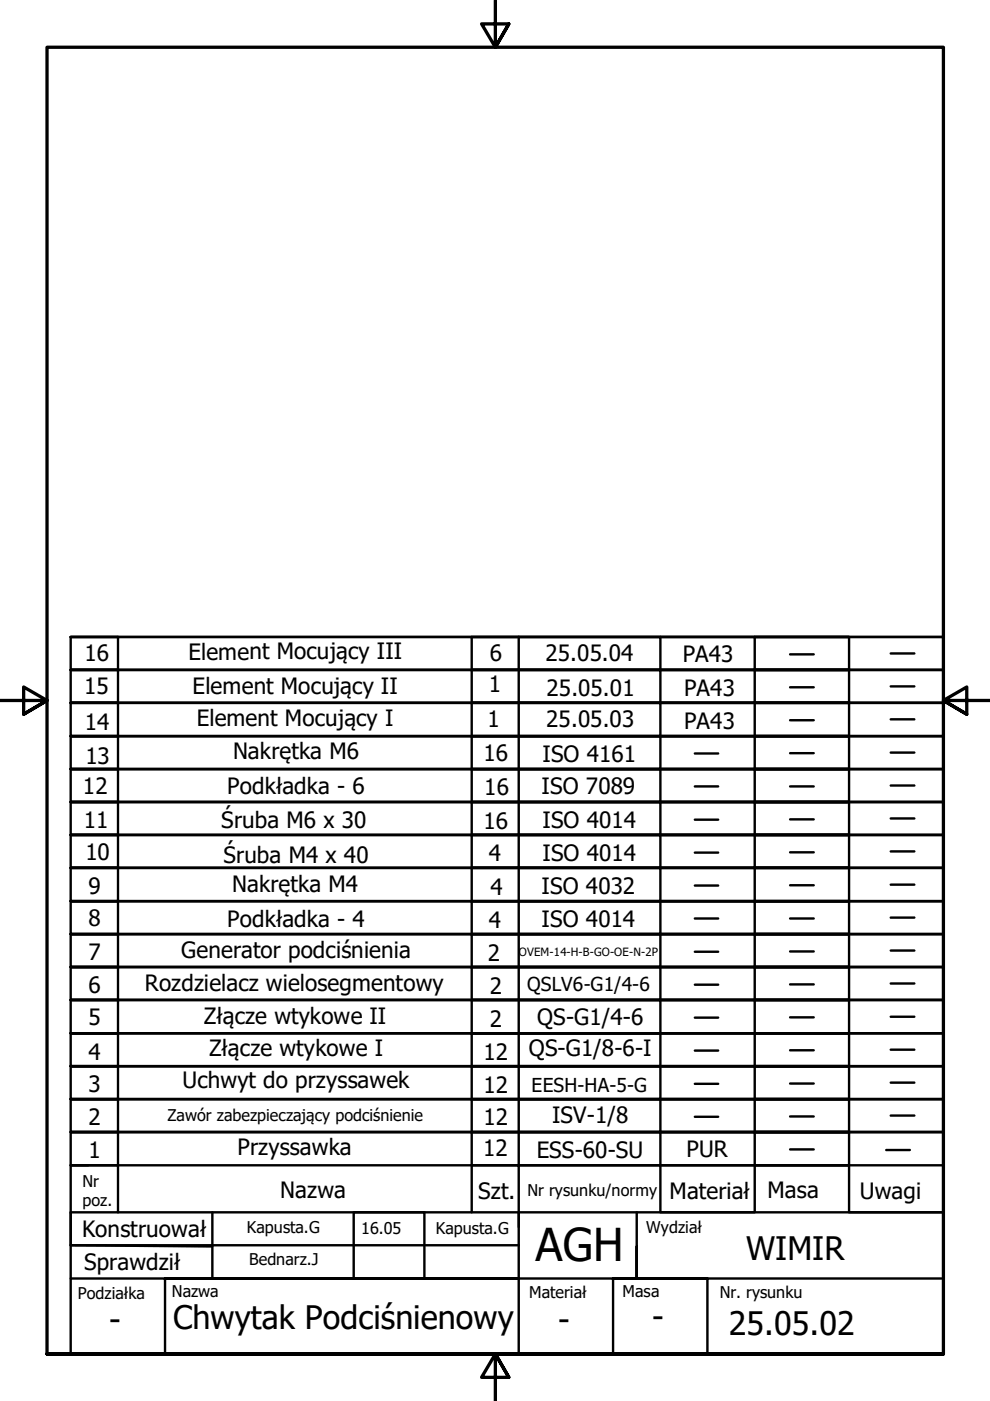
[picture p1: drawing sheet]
<svg xmlns="http://www.w3.org/2000/svg" width="210mm" height="297mm" viewBox="0 0 210 297" stroke-linecap="round" stroke-linejoin="round" font-family="sans-serif">
<!-- layer: Obramowanie (ISO) -->
<path d="M105 0v10l-2.9-4.9h5.8l-2.9 4.9 2.9-4.9M0 148.5h10l-5-2.8v5.7l5-2.9-5 2.9M210 148.5h-10l5-2.8v5.7l-5-2.9 5 2.9M10 287.1v-277.1h190v277.1h-190h190M107.9 292l-2.9-4.9 2.9 4.9h-5.8l2.9-4.9v9.9" fill="none" stroke="#000" stroke-width=".7"/>
<g fill="none" stroke="#000" stroke-width=".51">
<path d="M25 135.1h-10h10M25 135.1h75v6.9M25 135.1v104.9M99.9 135.1h10.1h-10M110 135.1v6.9h-10M140 135.1h-30h30v6.9h-30v7h-10M140 135.1h20v6.9h-20h20v7h-20h20v7.1h-20h20v7h-20h20v6.9h-20h20v7h-20h20v7h-20h20v7.1h-20h20v6.9h-20h20v7h-20h20v7h-20h20v7.1h-20h20v6.9h-20h20v7h-20h20v7h-20h20v7.1h20v-7.1M160 135.1h40v6.9h-185v7h10M167.5 138.7h5M180 135.1v6.9h-20h40v7h-185v7.1h10M188.8 138.5h5.1M200 135.1h-185v6.9h10"/>
<path d="M25 142h-10h10M25 149h-10h10M25 156.1h-10h10M25 142h75v7M25 149h75v7.1M25 156.1h75v7M99.9 142h10.1h-10M99.9 149h10.1h-10M99.9 156.1h10.1h-10M140 142h-30h30v7h-30v7.1h-10M140 149h-30h30v7.1h-30v7h-10M140 156.1h-30h30v7h-30v6.9h-10"/>
<path d="M147.3 159.8h5M167.5 145.7h5M167.5 152.7h5M167.5 159.7h5M180 142v7h-20h40v7.1h-185v7h10M180 149v7.1h-20h40v7h-185v6.9h10M180 156.1v7h-20h40v6.9h-185v7h10M188.8 145.5h5.1M188.8 152.5h5.1M188.8 159.6h5.1M25 163.1h-10h10M25 170h-10h10"/>
<path d="M25 177h-10h10M25 163.1h75v6.9M25 170h75v7M25 177h75v7M99.9 163.1h10.1h-10M99.9 170h10.1h-10M99.9 177h10.1h-10M140 163.1h-30h30v6.9h-30v7h-10M140 170h-30h30v7h-30v7h-10M140 177h-30h30v7h-30v7.1h-10M147.3 166.7h5M147.3 173.8h5"/>
<path d="M167.5 166.7h5M167.5 173.7h5M180 163.1v6.9h-20h40v7h-185v7h10M180 170v7h-20h40v7h-185v7.1h10M180 177v7h-20h40v7.1h-185v6.9h10M188.8 166.5h5.1M188.8 173.5h5.1M25 184h-10h10M25 191.1h-10h10M25 198h-10h10M25 184h75v7.1M25 191.1h75v6.9"/>
<path d="M25 198h75v7M99.9 184h10.1h-10M99.9 191.1h10.1h-10M99.9 198h10.1h-10M140 184h-30h30v7.1h-30v6.9h-10M140 191.1h-30h30v6.9h-30v7h-10M140 198h-30h30v7h-30v7h-10M147.3 180.8h5M147.3 187.8h5M147.3 194.7h5M167.5 194.7h5M167.5 180.7h5"/>
<path d="M167.5 187.7h5M180 184v7.1h-20h40v6.9h-185v7h10M180 191.1v6.9h-20h40v7h-185v7h10M180 198v7h-20h40v7h-185v7.1h10M188.8 180.5h5.1M188.8 187.6h5.1M188.8 194.5h5.1M25 205h-10h10M25 212h-10h10M25 219.1h-10h10M25 205h75v7M25 212h75v7.1"/>
<path d="M25 219.1h75v6.9M99.9 205h10.1h-10M99.9 212h10.1h-10M99.9 219.1h10.1h-10M140 205h-30h30v7h-30v7.1h-10M140 212h-30h30v7.1h-30v6.9h-10M140 219.1h-30h30v6.9h-30v7h-10M147.3 201.8h5M147.3 208.8h5M147.3 215.8h5M167.5 201.7h5M167.5 208.7h5"/>
<path d="M167.5 215.7h5M180 205v7h-20h40v7.1h-185v6.9h10M180 212v7.1h-20h40v6.9h-185v7h10M180 219.1v6.9h-20h40v7h-185v7h10M188.8 201.5h5.1M188.8 208.5h5.1M188.8 215.6h5.1M25 226h-10h10M25 233h-10h10M25 226h75v7M25 233h75v7M99.9 226h10.1h-10"/>
<path d="M99.9 233h10.1h-10M140 226h-30h30v7h-30v7h-10M140 233h-30h30v7h-30v7.1h30v9.9h20v-9.9h20v9.9h20v-9.9h-185v16.9M147.3 222.7h5M147.3 229.8h5M147.3 236.8h5M167.5 222.7h5M167.5 229.7h5M167.5 236.7h5M180 226v7h-20h40v7h-185M180 233v7h-20h40v7.1M188.8 222.6h5.1"/>
<path d="M188.8 229.5h5.1M188.8 236.5h5.1M15 247.1h10v9.9M15 247.1h3.7M25 247.1v-7.1h75v7.1M25 240h-10v7.1M45 257v14.1h30v-14.1h15v14.1h20v-14.1M99.9 240h60.1M100 240h40v7.1h20M100 257v-9.9h10v13M135 257v14.1v-6.8M160 240h20h-20"/>
<path d="M167.5 243.7h5M187.9 243.8h5M15 271.1v-14.1h185v14.1M15 264h95M15 264l30 .3M15 287.1h185v-16h-185v16h20v-16h75v16h20v-16h20v16"/>
</g>
<text font-size="9.6" x="113.5" y="267.3">AGH</text>
<g font-size="6.9">
<text x="158.2" y="267.2">WIMIR</text>
<text x="36.7" y="281.9">Chwytak Podciśnienowy</text>
<text x="138.2" y="281.5">-</text>
<text x="23.1" y="282.2">-</text>
<text x="118.4" y="282.2">-</text>
<text x="154.6" y="283.1">25.05.02</text>
</g>
<g font-size="4.8">
<text x="17.9" y="140.1">16</text>
<text x="39.9" y="139.9">Element Mocujący III</text>
<text x="103.8" y="140.2">6</text>
<text x="115.6" y="140.1">25.05.04</text>
<text x="144.8" y="140.3">PA43</text>
<text x="17.8" y="147.1">15</text>
<text x="40.8" y="147.1">Element Mocujący II</text>
<text x="103.6" y="146.8">1</text>
<text x="115.9" y="147.6">25.05.01</text>
<text x="145" y="147.6">PA43</text>
<text x="18" y="154.8">14</text>
<text x="41.7" y="154">Element Mocujący I</text>
<text x="103.4" y="154.2">1</text>
<text x="115.8" y="154.1">25.05.03</text>
<text x="145" y="154.5">PA43</text>
<text x="18.1" y="161.9">13</text>
<text x="49.4" y="160.9">Nakrętka M6</text>
<text x="102.5" y="161.3">16</text>
<text x="115" y="161.5">ISO 4161</text>
<text x="17.6" y="168.3">12</text>
<text x="48.2" y="168.4">Podkładka - 6</text>
<text x="102.7" y="168.6">16</text>
<text x="114.8" y="168.3">ISO 7089</text>
<text x="17.8" y="175.6">11</text>
<text x="46.9" y="175.6">Śruba M6 x 30</text>
<text x="102.5" y="175.8">16</text>
<text x="115" y="175.5">ISO 4014</text>
<text x="18.1" y="182.2">10</text>
<text x="47.4" y="182.9">Śruba M4 x 40</text>
<text x="103.6" y="182.5">4</text>
<text x="115" y="182.5">ISO 4014</text>
<text x="18.7" y="189.5">9</text>
<text x="49.2" y="189">Nakrętka M4</text>
<text x="104" y="189.7">4</text>
<text x="114.8" y="189.5">ISO 4032</text>
<text x="18.7" y="196.3">8</text>
<text x="48.2" y="196.6">Podkładka - 4</text>
<text x="103.6" y="196.8">4</text>
<text x="114.8" y="196.5">ISO 4014</text>
<text x="18.7" y="203.5">7</text>
<text x="38.4" y="203.1">Generator podciśnienia</text>
<text x="103.4" y="203.8">2</text>
<text x="18.7" y="210.6">6</text>
<text x="30.7" y="210.1">Rozdzielacz wielosegmentowy</text>
<text x="103.8" y="210.8">2</text>
<text x="18.7" y="217.2">5</text>
<text x="43.2" y="217.1">Złącze wtykowe II</text>
<text x="103.8" y="217.8">2</text>
<text x="113.9" y="217.3">QS-G1/4-6</text>
<text x="18.7" y="224.8">4</text>
<text x="44.3" y="224">Złącze wtykowe I</text>
<text x="102.5" y="224.8">12</text>
<text x="112.1" y="224">QS-G1/8-6-I</text>
<text x="18.7" y="231.5">3</text>
<text x="38.7" y="230.7">Uchwyt do przyssawek</text>
<text x="102.5" y="231.8">12</text>
<text x="18.7" y="238.6">2</text>
<text x="102.5" y="238.4">12</text>
<text x="117.1" y="238.2">ISV-1/8</text>
<text x="18.7" y="245.5">1</text>
<text x="50.4" y="245">Przyssawka</text>
<text x="102.4" y="245.2">12</text>
<text x="113.8" y="245.5">ESS-60-SU</text>
<text x="145.5" y="245.2">PUR</text>
<text x="59.4" y="254">Nazwa</text>
<text x="101.4" y="254.2">Szt.</text>
<text x="141.9" y="254.1">Materiał</text>
<text x="162.8" y="253.9">Masa</text>
<text x="182.3" y="254.1">Uwagi</text>
<text x="17.4" y="262.3">Konstruował</text>
<text x="17.8" y="269.2">Sprawdził</text>
</g>
<g font-size="4.1">
<text x="111.8" y="210.1">QSLV6-G1/4-6</text>
<text x="112.7" y="231.4">EESH-HA-5-G</text>
</g>
<g font-size="3.4">
<text x="35.5" y="237.7">Zawór zabezpieczający podciśnienie</text>
<text x="17.5" y="251.6">Nr</text>
<text x="17.5" y="255.8">poz.</text>
<text x="111.8" y="253.7">Nr rysunku/normy</text>
<text x="52.3" y="261.4">Kapusta.G</text>
<text x="76.6" y="261.7">16.05</text>
<text x="92.4" y="261.5">Kapusta.G</text>
<text x="137" y="261.4">Wydział</text>
<text x="52.8" y="268.2">Bednarz.J</text>
<text x="16.5" y="275.4">Podziałka</text>
<text x="36.4" y="274.9">Nazwa</text>
<text x="112.2" y="275.2">Materiał</text>
<text x="132" y="275.1">Masa</text>
<text x="152.6" y="275.1">Nr. rysunku</text>
</g>
<text font-size="2.4" x="110" y="202.6">OVEM-14-H-B-GO-OE-N-2P</text>
</svg>
